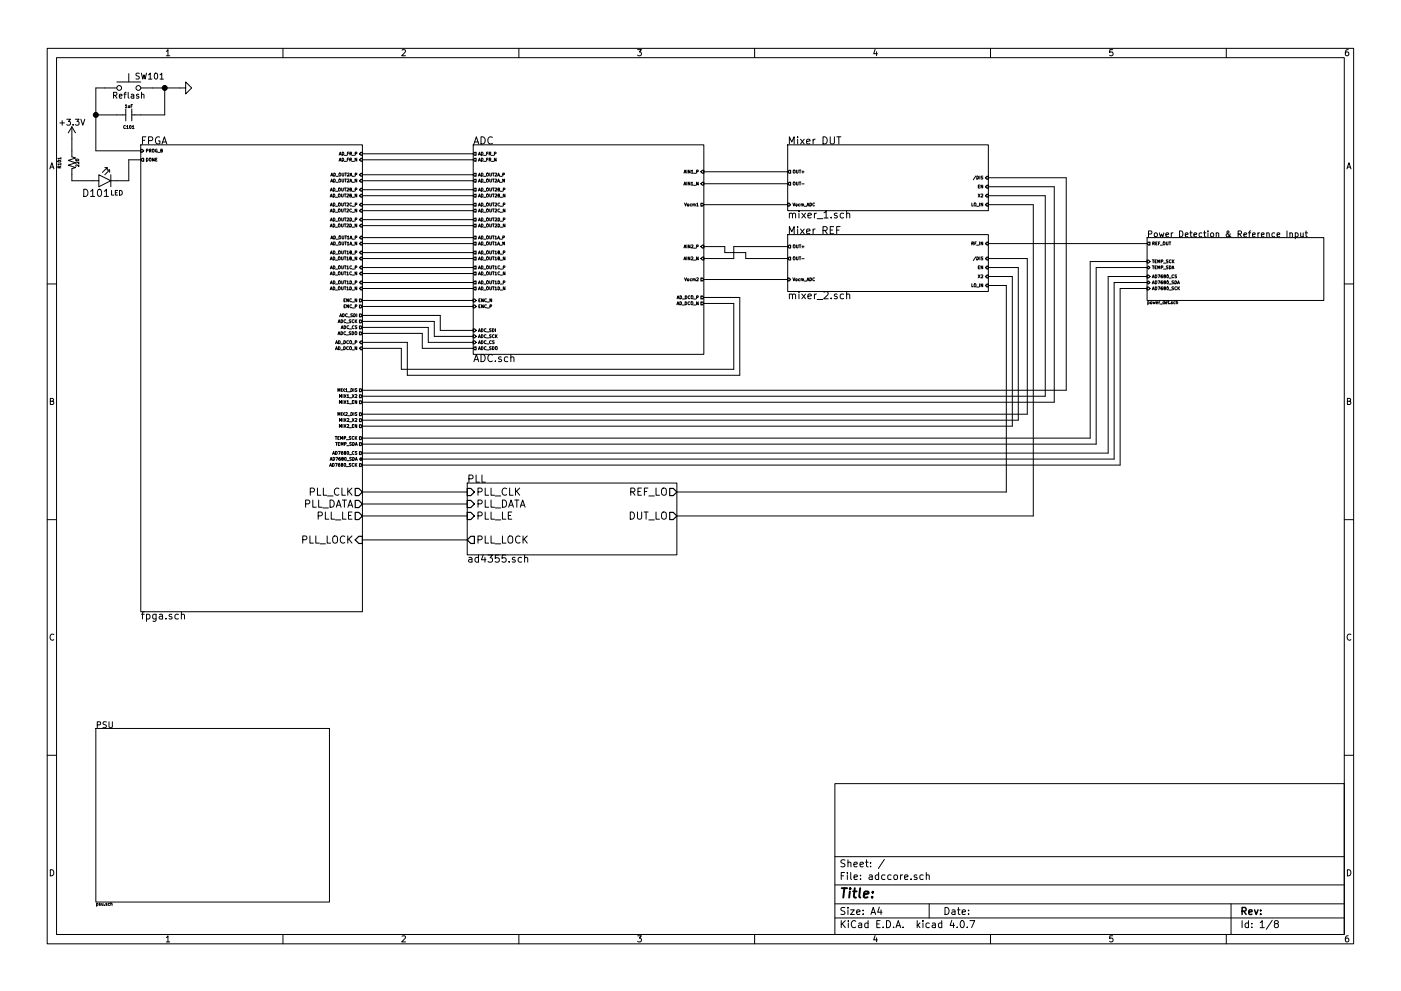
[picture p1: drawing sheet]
EESchema Schematic File Version 4
LIBS:adccore-cache
EELAYER 26 0
EELAYER END
$Descr A4 11693 8268
encoding utf-8
Sheet 1 8
Title ""
Date ""
Rev ""
Comp ""
Comment1 ""
Comment2 ""
Comment3 ""
Comment4 ""
$EndDescr
$Sheet
S 1175 1200 1850 3900
U 59EE3236
F0 "FPGA" 60
F1 "fpga.sch" 60
F2 "PROG_B" I L 1175 1250 25 
F3 "DONE" O L 1175 1325 25 
F4 "AD_OUT1A_P" I R 3025 1975 25 
F5 "AD_OUT1A_N" I R 3025 2025 25 
F6 "AD_OUT1B_P" I R 3025 2100 25 
F7 "AD_OUT1B_N" I R 3025 2150 25 
F8 "AD_OUT1C_P" I R 3025 2225 25 
F9 "AD_OUT1C_N" I R 3025 2275 25 
F10 "AD_OUT1D_P" I R 3025 2350 25 
F11 "AD_OUT1D_N" I R 3025 2400 25 
F12 "AD_DCO_P" I R 3025 2850 25 
F13 "AD_DCO_N" I R 3025 2900 25 
F14 "AD_FR_P" I R 3025 1275 25 
F15 "AD_FR_N" I R 3025 1325 25 
F16 "AD_OUT2A_P" I R 3025 1450 25 
F17 "AD_OUT2A_N" I R 3025 1500 25 
F18 "AD_OUT2B_P" I R 3025 1575 25 
F19 "AD_OUT2B_N" I R 3025 1625 25 
F20 "AD_OUT2C_P" I R 3025 1700 25 
F21 "AD_OUT2C_N" I R 3025 1750 25 
F22 "AD_OUT2D_P" I R 3025 1825 25 
F23 "AD_OUT2D_N" I R 3025 1875 25 
F24 "ENC_N" O R 3025 2500 25 
F25 "ENC_P" O R 3025 2550 25 
F26 "PLL_CLK" O R 3025 4100 60 
F27 "PLL_DATA" O R 3025 4200 60 
F28 "PLL_LE" O R 3025 4300 60 
F29 "PLL_LOCK" I R 3025 4500 60 
F30 "ADC_SCK" O R 3025 2675 25 
F31 "ADC_SDI" O R 3025 2625 25 
F32 "ADC_SDO" O R 3025 2775 25 
F33 "ADC_CS" O R 3025 2725 25 
F34 "MIX1_DIS" O R 3025 3250 25 
F35 "MIX1_X2" O R 3025 3300 25 
F36 "MIX1_EN" O R 3025 3350 25 
F37 "MIX2_DIS" O R 3025 3450 25 
F38 "MIX2_X2" O R 3025 3500 25 
F39 "MIX2_EN" O R 3025 3550 25 
F40 "TEMP_SCK" O R 3025 3650 25 
F41 "TEMP_SDA" O R 3025 3700 25 
F42 "AD7680_CS" O R 3025 3775 25 
F43 "AD7680_SDA" B R 3025 3825 25 
F44 "AD7680_SCK" O R 3025 3875 25 
$EndSheet
$Sheet
S 3950 1200 1925 1750
U 59EEF604
F0 "ADC" 60
F1 "ADC.sch" 60
F2 "AD_FR_P" O L 3950 1275 25 
F3 "AD_FR_N" O L 3950 1325 25 
F4 "AD_OUT2A_P" O L 3950 1450 25 
F5 "AD_OUT2A_N" O L 3950 1500 25 
F6 "AD_OUT2B_P" O L 3950 1575 25 
F7 "AD_OUT2B_N" O L 3950 1625 25 
F8 "AD_OUT2C_P" O L 3950 1700 25 
F9 "AD_OUT2C_N" O L 3950 1750 25 
F10 "AD_OUT2D_P" O L 3950 1825 25 
F11 "AD_OUT2D_N" O L 3950 1875 25 
F12 "AD_OUT1A_P" O L 3950 1975 25 
F13 "AD_OUT1A_N" O L 3950 2025 25 
F14 "AD_OUT1B_P" O L 3950 2100 25 
F15 "AD_OUT1B_N" O L 3950 2150 25 
F16 "AD_OUT1C_P" O L 3950 2225 25 
F17 "AD_OUT1C_N" O L 3950 2275 25 
F18 "AD_OUT1D_P" O L 3950 2350 25 
F19 "AD_OUT1D_N" O L 3950 2400 25 
F20 "AD_DCO_P" O R 5875 2475 25 
F21 "AD_DCO_N" O R 5875 2525 25 
F22 "Vocm1" O R 5875 1700 25 
F23 "AIN1_P" I R 5875 1425 25 
F24 "AIN1_N" I R 5875 1525 25 
F25 "AIN2_P" I R 5875 2050 25 
F26 "AIN2_N" I R 5875 2150 25 
F27 "Vocm2" O R 5875 2325 25 
F28 "ENC_N" I L 3950 2500 25 
F29 "ENC_P" I L 3950 2550 25 
F30 "ADC_SDO" O L 3950 2900 25 
F31 "ADC_CS" I L 3950 2850 25 
F32 "ADC_SCK" I L 3950 2800 25 
F33 "ADC_SDI" I L 3950 2750 25 
$EndSheet
$Sheet
S 6575 1200 1675 550 
U 5A02C819
F0 "Mixer DUT" 60
F1 "mixer_1.sch" 60
F2 "LO_IN" I R 8250 1700 25 
F3 "X2" I R 8250 1625 25 
F4 "EN" I R 8250 1550 25 
F5 "Vocm_ADC" I L 6575 1700 25 
F6 "OUT-" O L 6575 1525 25 
F7 "OUT+" O L 6575 1425 25 
F8 "/DIS" I R 8250 1475 25 
$EndSheet
$Sheet
S 3900 4025 1750 600 
U 5A02C9A2
F0 "PLL" 60
F1 "ad4355.sch" 60
F2 "REF_LO" O R 5650 4100 60 
F3 "DUT_LO" O R 5650 4300 60 
F4 "PLL_CLK" I L 3900 4100 60 
F5 "PLL_DATA" I L 3900 4200 60 
F6 "PLL_LE" I L 3900 4300 60 
F7 "PLL_LOCK" O L 3900 4500 60 
$EndSheet
$Sheet
S 800  6075 1950 1450
U 5A0FBBE7
F0 "PSU" 50
F1 "psu.sch" 25
$EndSheet
$Sheet
S 9575 1975 1475 525 
U 5A114BED
F0 "Power Detection & Reference Input" 50
F1 "power_det.sch" 25
F2 "REF_OUT" O L 9575 2025 25 
F3 "TEMP_SCK" I L 9575 2175 25 
F4 "TEMP_SDA" B L 9575 2225 25 
F5 "AD7680_CS" I L 9575 2300 25 
F6 "AD7680_SDA" B L 9575 2350 25 
F7 "AD7680_SCK" I L 9575 2400 25 
$EndSheet
$Sheet
S 6575 1950 1675 475 
U 5A174EFE
F0 "Mixer REF" 60
F1 "mixer_2.sch" 60
F2 "LO_IN" I R 8250 2375 25 
F3 "X2" I R 8250 2300 25 
F4 "EN" I R 8250 2225 25 
F5 "Vocm_ADC" I L 6575 2325 25 
F6 "OUT-" O L 6575 2150 25 
F7 "OUT+" O L 6575 2050 25 
F8 "/DIS" I R 8250 2150 25 
F9 "RF_IN" I R 8250 2025 25 
$EndSheet
$Comp
L adccore-rescue:SW_Push SW101
U 1 1
P 1075 725
F 0 "SW101" H 1125 825 50  0000 L CNN
F 1 "Reflash" H 1075 665 50  0000 C CNN
F 2 "Switch_SMD:ALPS_SKRKAEE010" H 1075 925 50  0001 C CNN
F 3 "" H 1075 925 50  0001 C CNN
	1    1075 725 
	1    0    0    -1  
$EndComp
$Comp
L adccore-rescue:CAP_0603 C101
U 1 1
P 1075 950
F 0 "C101" H 1075 850 25  0000 C CNN
F 1 "1uF" H 1075 1025 25  0000 C CNN
F 2 "SM0603" H 1075 1050 60  0001 C CNN
F 3 "" H 1075 950 60  0000 C CNN
	1    1075 950 
	1    0    0    -1  
$EndComp
$Comp
L adccore-rescue:GND #PWR01
U 1 1
P 1500 725
F 0 "#PWR01" H 1500 475 50  0001 C CNN
F 1 "GND" H 1500 575 50  0001 C CNN
F 2 "" H 1500 725 50  0001 C CNN
F 3 "" H 1500 725 50  0001 C CNN
	1    1500 725 
	0    -1   -1   0   
$EndComp
$Comp
L adccore-rescue:LED D101
U 1 1
P 875 1500
F 0 "D101" H 800 1400 60  0000 C CNN
F 1 "LED" H 975 1400 39  0000 C CNN
F 2 "General_SMD:LED-0603" H 875 1500 60  0001 C CNN
F 3 "" H 875 1500 60  0000 C CNN
	1    875  1500
	1    0    0    -1  
$EndComp
$Comp
L adccore-rescue:+3.3V #PWR02
U 1 1
P 600 1150
F 0 "#PWR02" H 600 1000 50  0001 C CNN
F 1 "+3.3V" H 600 1290 50  0000 C CNN
F 2 "" H 600 1150 50  0001 C CNN
F 3 "" H 600 1150 50  0001 C CNN
	1    600  1150
	1    0    0    -1  
$EndComp
$Comp
L adccore-rescue:RES_0402 R101
U 1 1
P 600 1350
F 0 "R101" H 600 1250 25  0000 C CNN
F 1 "220" H 600 1400 25  0000 C CNN
F 2 "SM0402" H 600 1350 60  0001 C CNN
F 3 "" H 600 1350 60  0000 C CNN
	1    600  1350
	0    1    1    0   
$EndComp
Wire Wire Line
	5875 1425 6575 1425
Wire Wire Line
	5875 1525 6575 1525
Wire Wire Line
	5875 1700 6575 1700
Wire Wire Line
	3025 1975 3950 1975
Wire Wire Line
	3025 2025 3950 2025
Wire Wire Line
	3025 1275 3950 1275
Wire Wire Line
	3025 1325 3950 1325
Wire Wire Line
	3025 1450 3950 1450
Wire Wire Line
	3025 1500 3950 1500
Wire Wire Line
	3025 1575 3950 1575
Wire Wire Line
	3025 1625 3950 1625
Wire Wire Line
	3025 1700 3950 1700
Wire Wire Line
	3025 1750 3950 1750
Wire Wire Line
	3025 1825 3950 1825
Wire Wire Line
	3025 1875 3950 1875
Wire Wire Line
	3025 2100 3950 2100
Wire Wire Line
	3025 2150 3950 2150
Wire Wire Line
	3025 2225 3950 2225
Wire Wire Line
	3025 2275 3950 2275
Wire Wire Line
	3025 2350 3950 2350
Wire Wire Line
	3025 2400 3950 2400
Wire Wire Line
	3025 2500 3950 2500
Wire Wire Line
	3025 2550 3950 2550
Wire Wire Line
	3025 2850 3400 2850
Wire Wire Line
	3400 2850 3400 3125
Wire Wire Line
	3400 3125 6175 3125
Wire Wire Line
	6175 3125 6175 2475
Wire Wire Line
	6175 2475 5875 2475
Wire Wire Line
	5875 2525 6125 2525
Wire Wire Line
	6125 2525 6125 3075
Wire Wire Line
	6125 3075 3350 3075
Wire Wire Line
	3350 3075 3350 2900
Wire Wire Line
	3350 2900 3025 2900
Wire Wire Line
	6575 2325 5875 2325
Wire Wire Line
	8250 2025 9575 2025
Wire Wire Line
	5650 4100 8400 4100
Wire Wire Line
	8400 4100 8400 2375
Wire Wire Line
	8400 2375 8250 2375
Wire Wire Line
	1500 725  1375 725 
Wire Wire Line
	1375 725  1375 950 
Wire Wire Line
	1375 950  1175 950 
Connection ~ 1375 725 
Wire Wire Line
	975  950  800  950 
Wire Wire Line
	800  725  800  950 
Wire Wire Line
	800  725  875  725 
Wire Wire Line
	800  1250 1175 1250
Connection ~ 800  950 
Wire Wire Line
	975  1500 1075 1500
Wire Wire Line
	1075 1500 1075 1325
Wire Wire Line
	1075 1325 1175 1325
Wire Wire Line
	775  1500 600  1500
Wire Wire Line
	600  1500 600  1450
Wire Wire Line
	600  1250 600  1150
Wire Wire Line
	3025 4500 3900 4500
Wire Wire Line
	3900 4300 3025 4300
Wire Wire Line
	3025 4200 3900 4200
Wire Wire Line
	3900 4100 3025 4100
Wire Wire Line
	5650 4300 8625 4300
Wire Wire Line
	8625 4300 8625 1700
Wire Wire Line
	8625 1700 8250 1700
Wire Wire Line
	3950 2750 3675 2750
Wire Wire Line
	3675 2750 3675 2625
Wire Wire Line
	3675 2625 3025 2625
Wire Wire Line
	3025 2675 3625 2675
Wire Wire Line
	3625 2675 3625 2800
Wire Wire Line
	3625 2800 3950 2800
Wire Wire Line
	3025 2725 3575 2725
Wire Wire Line
	3575 2725 3575 2850
Wire Wire Line
	3575 2850 3950 2850
Wire Wire Line
	3025 2775 3525 2775
Wire Wire Line
	3525 2775 3525 2900
Wire Wire Line
	3525 2900 3950 2900
Wire Wire Line
	3025 3250 8900 3250
Wire Wire Line
	8900 3250 8900 1475
Wire Wire Line
	8900 1475 8250 1475
Wire Wire Line
	3025 3300 8725 3300
Wire Wire Line
	8250 1625 8725 1625
Wire Wire Line
	8725 1625 8725 3300
Wire Wire Line
	8250 1550 8800 1550
Wire Wire Line
	8800 1550 8800 3350
Wire Wire Line
	8800 3350 3025 3350
Wire Wire Line
	3025 3450 8575 3450
Wire Wire Line
	8575 3450 8575 2150
Wire Wire Line
	8575 2150 8250 2150
Wire Wire Line
	8250 2225 8500 2225
Wire Wire Line
	8500 2225 8500 3500
Wire Wire Line
	8500 3500 3025 3500
Wire Wire Line
	3025 3550 8450 3550
Wire Wire Line
	8450 3550 8450 2300
Wire Wire Line
	8450 2300 8250 2300
Wire Wire Line
	3025 3650 9100 3650
Wire Wire Line
	9100 3650 9100 2175
Wire Wire Line
	9100 2175 9575 2175
Wire Wire Line
	9575 2225 9150 2225
Wire Wire Line
	9150 2225 9150 3700
Wire Wire Line
	9150 3700 3025 3700
Wire Wire Line
	3025 3775 9250 3775
Wire Wire Line
	9250 3775 9250 2300
Wire Wire Line
	9250 2300 9575 2300
Wire Wire Line
	3025 3825 9300 3825
Wire Wire Line
	9300 3825 9300 2350
Wire Wire Line
	9300 2350 9575 2350
Wire Wire Line
	9575 2400 9350 2400
Wire Wire Line
	9350 2400 9350 3875
Wire Wire Line
	9350 3875 3025 3875
Wire Wire Line
	6575 2050 6125 2050
Wire Wire Line
	6125 2050 6125 2150
Wire Wire Line
	6125 2150 5875 2150
Wire Wire Line
	5875 2050 6050 2050
Wire Wire Line
	6050 2050 6050 2100
Wire Wire Line
	6050 2100 6225 2100
Wire Wire Line
	6225 2100 6225 2150
Wire Wire Line
	6225 2150 6575 2150
Wire Wire Line
	1375 725  1275 725 
Wire Wire Line
	800  950  800  1250
$EndSCHEMATC
